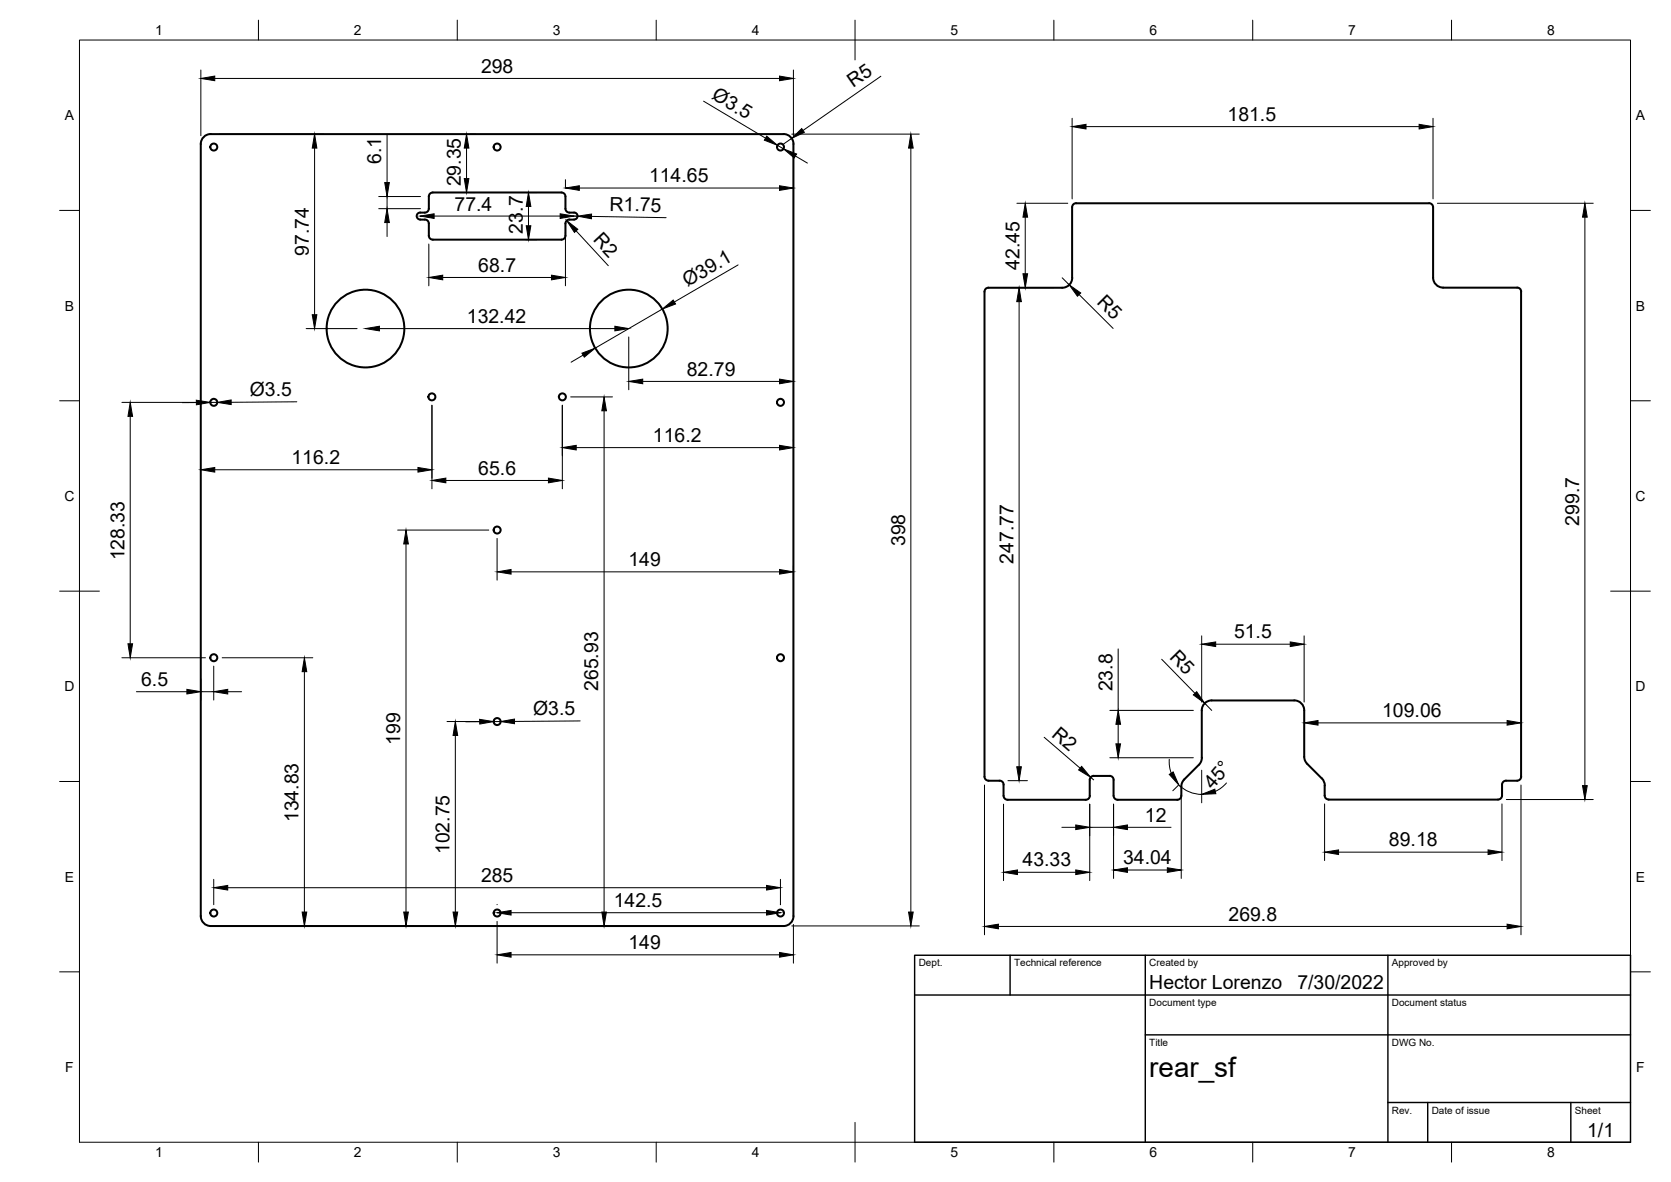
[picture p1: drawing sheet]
<svg xmlns="http://www.w3.org/2000/svg" width="420mm" height="297mm" viewBox="0 0 420 297" stroke-linecap="round" stroke-linejoin="round" font-family="sans-serif">
<!-- layer: Visible -->
<g fill="none" stroke="#000" stroke-width=".51">
<path d="M51.4 34.2l1-.5h.6h144a2.48 2.48 0 0 1 2.5 2.5v194a2.51 2.51 0 0 1-2.5 2.5h-144a2.51 2.51 0 0 1-2.5-2.5v-194a2.5 2.5 0 0 1 .9-2zM108.1 48.7l.7-.3h32.4a1.01 1.01 0 0 1 1 1v3a1.01 1.01 0 0 0 1 1h1.1a.89 .89 0 0 1 .9 .9 .89 .89 0 0 1-.9 .9h-1.1a1.01 1.01 0 0 0-1 1v3a1.01 1.01 0 0 1-1 1h-32.4a1.01 1.01 0 0 1-1-1v-3a.97 .97 0 0 0-1-1h-1.1a.87 .87 0 0 1-.9-.9 .87 .87 0 0 1 .8-.9h1.2a1.01 1.01 0 0 0 1-1v-3zM270.6 51.1h88.7M270.6 51.1a1.01 1.01 0 0 0-1 1v17.7M359.3 51.1a1.01 1.01 0 0 1 1 1v17.7a2.51 2.51 0 0 0 2.5 2.5h18.7M269.6 69.8a2.51 2.51 0 0 1-2.5 2.5h-18.6a1.01 1.01 0 0 0-1 1v121.9a1.04 1.04 0 0 0 1 1h2.8a.97 .97 0 0 1 1 1v2.8a1.01 1.01 0 0 0 1 1h19.7a1.01 1.01 0 0 0 1-1v-4a1.01 1.01 0 0 1 1-1h4M381.5 72.3a1.01 1.01 0 0 1 1 1M382.5 73.3v121.9M279 195a1.01 1.01 0 0 1 1 1M280 196v4M280 200a1.01 1.01 0 0 0 1 1M301.4 192.2l-4.1 4.3-.3 1.2v2.3a1.01 1.01 0 0 1-1 1h-15"/>
<path d="M328.7 191.9l4.1 4.3 .3 .8v2.9a1.01 1.01 0 0 0 1 1M328.7 191.9l-.5-.6-.3-1.1v-11.7a2.51 2.51 0 0 0-2.5-2.5h-20.7a2.47 2.47 0 0 0-2.5 2.5v12.3l-.7 1.4M381.5 196.2h-2.8a1.01 1.01 0 0 0-1 1v2.7a1.01 1.01 0 0 1-1 1M382.5 195.2a1.01 1.01 0 0 1-1 1M334.1 200.9h42.6"/>
<circle cx="53.8" cy="37" r=".88"/>
<circle cx="125" cy="37" r=".88"/>
<circle cx="196.2" cy="37" r=".88"/>
<circle cx="91.9" cy="82.6" r="9.8"/>
<circle cx="108.6" cy="99.7" r=".88"/>
<circle cx="141.4" cy="99.7" r=".88"/>
<circle cx="158.1" cy="82.6" r="9.8"/>
<circle cx="53.8" cy="101.1" r=".88"/>
<circle cx="196.2" cy="101.1" r=".88"/>
<circle cx="125" cy="133.2" r=".88"/>
<circle cx="53.8" cy="165.3" r=".88"/>
<circle cx="196.2" cy="165.3" r=".88"/>
<circle cx="125" cy="181.3" r=".88"/>
<circle cx="53.8" cy="229.4" r=".88"/>
<circle cx="125" cy="229.4" r=".88"/>
<circle cx="196.2" cy="229.4" r=".88"/>
</g>
<!-- layer: Border -->
<g fill="none" stroke="#000" stroke-width=".25">
<path d="M20 10.1h390v276.9h-390zM65 5.1v5M115 5.1v5M165 5.1v5M215 5.1v10M265 5.1v5M315 5.1v5M365 5.1v5M15 52.9h5M410 52.9h5M15 100.7h5M410 100.7h5"/>
<path d="M15 148.6h10M405 148.6h10M15 196.4h5M410 196.4h5M15 244.2h5M410 244.2h5M65 287v5M115 287v5M165 287v5M215 282.1v9.9M265 287v5M315 287v5"/>
<path d="M365 287v5"/>
</g>
<!-- layer: TitleBlock -->
<path d="M230 240.1h180v46.9h-180zM230 250h180M254 240.1v9.9M288 240.1v46.9M349 240.1v46.9M288 260.1h122M349 277.1h61M359 277.1v9.9M395 277.1v9.9" fill="none" stroke="#000" stroke-width=".36"/>
<!-- layer: Dimensions -->
<g fill="none" stroke="#000" stroke-width=".25">
<path d="M50.5 17.6v16.5M54 19.7h142M199.5 17.6v16.5M221.5 19.2l-19.6 13.6M55.1 33.7h26.1M79.1 37.2v41.9M97.3 33.9v12M117.3 37.2v7.7M118.3 33.7h1.1M176.9 25.4l15.6 9.3M195.5 36.5l1.5 .9M199.1 34.8l-2.1 1.4"/>
<path d="M199.1 33.7h32M200 39.2l3 1.8M229 37.2v192M269.6 29.7v20.3M273.1 31.8h83.7M360.3 29.7v20.3M95.2 52.4h10.5M95.2 49.4h10.5M97.3 49.4v3M97.3 55.9v3.5M109.2 54.3h31.6M118.3 48.4h1.1"/>
<path d="M132.2 48.4h2.8M132.9 51.9v4.8M142.2 45.2v2.1M142.2 58.3v13.5M144.4 54.3h.8M144.9 58l8.1 8.8M145.7 47.3h50.3M148.7 54.4l18.8 .3M255.7 51.1h12.8M257.8 54.6v14.2M361.4 51.1h39.2M398.5 54.6v142.8"/>
<path d="M107.8 61.3v10.5M111.3 69.7h27.4M132.2 60.2h2.8M166.5 77.7l-16.9 9.8M185.6 66.6l-16 9.3M254.1 72.3h10.9M256.2 75.8v116.9M267.1 69.8l1.7 1.8M271.3 74l8.6 8.5M77 82.6h12.8M95.4 82.6h59.2M143.5 99.7h10.5"/>
<path d="M146.6 89.2l-3 1.8M158.1 84.7v13.2M161.6 95.8h34.4M30.6 101.1h21M32.7 104.6v57.2M49.4 101.2h-3.5M52.9 101.1h1.7M54 118.1h51.1M74.6 101l-16.5 .1M108.6 101.8v21M141.4 101.8v21M144.9 112.5h51.1"/>
<path d="M151.9 103.2v126M199.5 110.4v.6M100 133.2h22.9M102.1 136.7v92.5M112.1 120.7h25.8M125 135.3v10.5M128.5 143.7h67.5M199.5 142.1v3.7M302.2 159.8v16.6M327.9 159.8v16.6M30.6 165.3h21M34.3 173.8h12.7"/>
<path d="M50.5 170.7v5.2M50.5 173.8h3.2M53.7 167.4v8.5M55.9 165.3h22.8M57.3 173.8h3.4M76.5 168.8v60.4M279.1 178.5h21M281.2 163.1v15.4M292.1 165.7l8.4 8.5M302.9 176.7l1.8 1.8M305.7 161.9h18.7M112.4 181.3h10.5"/>
<path d="M114.5 184.8v44.4M120.6 181.4h-3.5M125.9 181.3h-1.8M145.9 181.2l-16.5 .1M247.5 197.3v37.6M253.4 196.2h4.9M262.6 185.3l9 7.7M274.2 195.3l.8 .7M279.1 190.4h21M281.2 182v4.9M294 190.8l.1 1.8 .4 1.7M296.3 197.4l-1.4 1.3"/>
<path d="M296.4 197.2a8.2 8.2 0 0 0 5.8 2.4M297 199.8v21M302.2 193.6v8.1M308.4 196.8l-1.3 1.2-1.5 .9M331.4 181.7h47.5M382.4 197.3v37.6M252.3 202.1v19.2M255.8 219.2h14.7M267 207.9h3.5M274 202.1v19.2M274 207.9h6M280 202.1v18.7"/>
<path d="M283.5 207.9h10.9M283.5 218.6h10M333.1 202v14.3M336.6 214.2h37.6M377.7 202v14.3M378.8 200.9h21.8M53.7 221v6.4M57.3 223.1h135.4M77.6 232.7h1.1M101.3 232.7h2.9M112.4 232.7h1.5M125 227.3v.1"/>
<path d="M125 231.5v10.5M128.5 229.4h64.2M128.5 240h67.5M149.8 232.7h3M196.2 221v6.4M199.1 232.7h32M199.5 232.3v9.7M251 232.8h127.9"/>
</g>
<g fill="#000" stroke="#000" stroke-width=".25">
<path d="M50.5 19.7l3.5-.6v1.2zM196 19.1l3.5 .6-3.5 .6zM79.1 33.7l.6 3.5h-1.2zM117.3 33.7l.6 3.5h-1.2zM192.8 34.2l2.7 2.3-3.3-1.3zM197 37.4l3.3 1.3-.6 1zM199.1 34.8l2.5-2.5 .6 1zM229 33.7l.6 3.5h-1.1zM269.6 31.8l3.5-.6v1.2zM356.8 31.2l3.5 .6-3.5 .6zM97.3 52.4l.6 3.5h-1.2zM96.7 45.9h1.2l-.6 3.5z"/>
<path d="M105.6 54.3l3.6-.6v1.2zM116.7 44.9h1.2l-.6 3.5zM132.3 56.7h1.2l-.6 3.5zM132.9 48.4l.6 3.5h-1.2zM140.8 53.7l3.6 .6-3.6 .6zM142.5 55.4l2.8 2.2-.9 .8zM142.2 47.3l3.5-.6v1.1zM145.2 54.3l3.5-.5v1.2zM196 46.7l3.5 .6-3.5 .5zM257.8 51.1l.6 3.5h-1.2zM398.5 51.1l.6 3.5h-1.2zM78.5 79.1h1.2l-.6 3.5z"/>
<path d="M107.8 69.7l3.5-.5v1.1zM138.7 69.2l3.5 .5-3.5 .6zM166.5 77.7l2.8-2.3 .6 1zM256.2 72.3l.6 3.5h-1.1zM257.2 68.8h1.2l-.6 3.5zM268.8 71.6l2.9 2-.8 .9zM91.9 82.6l3.5-.6v1.1zM146.3 88.8l3.3-1.3-2.7 2.3zM154.6 82l3.5 .6-3.5 .5zM158.1 95.8l3.5-.5v1.1zM196 95.3l3.5 .5-3.5 .6zM32.7 101.1l.6 3.5h-1.1z"/>
<path d="M49.4 100.6l3.5 .5-3.5 .6zM50.5 118.1l3.5-.6v1.1zM54.6 101.1l3.5-.6v1.2zM105.1 117.5l3.5 .6-3.5 .5zM141.4 112.5l3.5-.6v1.2zM151.9 99.7l.6 3.5h-1.2zM196 111.9l3.5 .6-3.5 .6zM102.1 133.2l.6 3.5h-1.2zM108.6 120.7l3.5-.6v1.2zM137.9 120.1l3.5 .6-3.5 .6zM125 143.7l3.5-.6v1.2zM196 143.1l3.5 .6-3.5 .6z"/>
<path d="M32.2 161.8h1.1l-.6 3.5zM47 173.2l3.5 .6-3.5 .6zM53.7 173.8l3.6-.6v1.2zM76.5 165.3l.6 3.5h-1.1zM300.1 174.6l.8-.8 2 2.9zM302.2 161.9l3.5-.6v1.2zM324.4 161.3l3.5 .6-3.5 .6zM114.5 181.3l.6 3.5h-1.2zM120.6 180.8l3.5 .5-3.5 .7zM125.9 181.3l3.5-.6v1.2zM255.7 192.7h1.1l-.6 3.5zM272 192.6l2.2 2.7-3-1.8z"/>
<path d="M280.6 186.9h1.1l-.5 3.5zM281.2 178.5l.5 3.5h-1.1zM294 194.6l1-.6 1.4 3.2zM302.2 199.6l3.3-1.3 .2 1.2zM327.9 181.7l3.5-.6v1.1zM378.9 181.1l3.5 .6-3.5 .5zM397.9 197.4h1.2l-.6 3.5zM252.3 219.2l3.5-.6v1.2zM270.5 207.3l3.5 .6-3.5 .6zM270.5 218.6l3.5 .6-3.5 .6zM280 207.9l3.5-.6v1.2zM280 218.6l3.5-.5v1.1z"/>
<path d="M293.5 218.1l3.5 .5-3.5 .6zM333.1 214.2l3.5-.6v1.1zM374.2 213.6l3.5 .6-3.5 .5zM53.7 223.1l3.6-.6v1.2zM76 229.2h1.1l-.6 3.5zM101.5 229.2h1.2l-.6 3.5zM113.9 229.2h1.2l-.6 3.5zM125 229.4l3.5-.6v1.2zM125 240l3.5-.6v1.1zM151.3 229.2h1.2l-.6 3.5zM192.7 222.5l3.5 .6-3.5 .6zM192.7 228.8l3.5 .6-3.5 .6z"/>
<path d="M196 239.4l3.5 .6-3.5 .5zM228.5 229.2h1.1l-.6 3.5zM247.5 232.8l3.5-.6v1.2zM378.9 232.2l3.5 .6-3.5 .6z"/>
</g>
<text font-size="7" x="289" y="270.6">rear_sf</text>
<g font-size="4.9">
<text x="120.9" y="18.3">298</text>
<text x="214.5" y="22.2" transform="rotate(-35 214.5 22.2)">R5</text>
<text x="178.7" y="24.7" transform="rotate(31 178.7 24.7)">Ø3.5</text>
<text x="308.7" y="30.4">181.5</text>
<text x="95.9" y="41.2" transform="rotate(-90 95.9 41.2)">6.1</text>
<text x="115.8" y="46.8" transform="rotate(-90 115.8 46.8)">29.35</text>
<text x="163.2" y="45.8">114.65</text>
<text x="114.3" y="52.9">77.4</text>
<text x="153.3" y="53" transform="rotate(1 153.3 53)">R1.75</text>
<text x="131.4" y="58.7" transform="rotate(-90 131.4 58.7)">23.7</text>
<text x="77.6" y="64.2" transform="rotate(-90 77.6 64.2)">97.74</text>
<text x="149" y="60.4" transform="rotate(47 149 60.4)">R2</text>
<text x="120.3" y="68.3">68.7</text>
<text x="256.3" y="67.7" transform="rotate(-90 256.3 67.7)">42.45</text>
<text x="172.9" y="72.2" transform="rotate(-30 172.9 72.2)">Ø39.1</text>
<text x="275.6" y="76.2" transform="rotate(45 275.6 76.2)">R5</text>
<text x="117.4" y="81.1">132.42</text>
<text x="172.7" y="94.4">82.79</text>
<text x="62.8" y="99.5">Ø3.5</text>
<text x="164.2" y="111">116.2</text>
<text x="73.3" y="116.6">116.2</text>
<text x="120.3" y="119.3">65.6</text>
<text x="227.6" y="137.3" transform="rotate(-90 227.6 137.3)">398</text>
<text x="397" y="132.1" transform="rotate(-90 397 132.1)">299.7</text>
<text x="31.3" y="140.8" transform="rotate(-90 31.3 140.8)">128.33</text>
<text x="158" y="142.2">149</text>
<text x="254.8" y="141.7" transform="rotate(-90 254.8 141.7)">247.77</text>
<text x="310.3" y="160.4">51.5</text>
<text x="293.9" y="165.4" transform="rotate(46 293.9 165.4)">R5</text>
<text x="35.5" y="172.4">6.5</text>
<text x="150.4" y="173.7" transform="rotate(-90 150.4 173.7)">265.93</text>
<text x="279.7" y="173.8" transform="rotate(-90 279.7 173.8)">23.8</text>
<text x="134.1" y="179.7">Ø3.5</text>
<text x="264.2" y="184.9" transform="rotate(41 264.2 184.9)">R2</text>
<text x="347.5" y="180.2">109.06</text>
<text x="100.6" y="187.2" transform="rotate(-90 100.6 187.2)">199</text>
<text x="304.9" y="198.5" transform="rotate(-49 304.9 198.5)">45°</text>
<text x="75.1" y="206.6" transform="rotate(-90 75.1 206.6)">134.83</text>
<text x="287.9" y="206.5">12</text>
<text x="113" y="214.7" transform="rotate(-90 113 214.7)">102.75</text>
<text x="349.2" y="212.7">89.18</text>
<text x="120.9" y="221.6">285</text>
<text x="257.1" y="217.7">43.33</text>
<text x="282.4" y="217.2">34.04</text>
<text x="154.3" y="227.9">142.5</text>
<text x="308.9" y="231.4">269.8</text>
<text x="158" y="238.5">149</text>
<text x="289" y="248.5">Hector Lorenzo</text>
<text x="326.2" y="248.5">7/30/2022</text>
<text x="399.1" y="285.7">1/1</text>
</g>
<g font-size="3.5">
<text x="39" y="8.8">1</text>
<text x="89" y="8.8">2</text>
<text x="139" y="8.8">3</text>
<text x="189" y="8.8">4</text>
<text x="239" y="8.8">5</text>
<text x="289" y="8.8">6</text>
<text x="339" y="8.8">7</text>
<text x="389" y="8.8">8</text>
<text x="16.3" y="30.2">A</text>
<text x="411.3" y="30.2">A</text>
<text x="16.3" y="78">B</text>
<text x="411.3" y="78">B</text>
<text x="16.2" y="125.9">C</text>
<text x="411.2" y="125.9">C</text>
<text x="16.2" y="173.7">D</text>
<text x="411.2" y="173.7">D</text>
<text x="16.3" y="221.6">E</text>
<text x="411.3" y="221.6">E</text>
<text x="16.4" y="269.4">F</text>
<text x="411.4" y="269.4">F</text>
<text x="39" y="290.8">1</text>
<text x="89" y="290.8">2</text>
<text x="139" y="290.8">3</text>
<text x="189" y="290.8">4</text>
<text x="239" y="290.8">5</text>
<text x="289" y="290.8">6</text>
<text x="339" y="290.8">7</text>
<text x="389" y="290.8">8</text>
</g>
<g font-size="2.5">
<text x="231" y="242.9">Dept.</text>
<text x="255" y="242.9">Technical reference</text>
<text x="289" y="242.9">Created by</text>
<text x="350" y="242.9">Approved by</text>
<text x="289" y="252.8">Document type</text>
<text x="350" y="252.8">Document status</text>
<text x="289" y="262.9">Title</text>
<text x="350" y="262.9">DWG No.</text>
<text x="350" y="279.9">Rev.</text>
<text x="360" y="279.9">Date of issue</text>
<text x="396" y="279.9">Sheet</text>
</g>
</svg>
